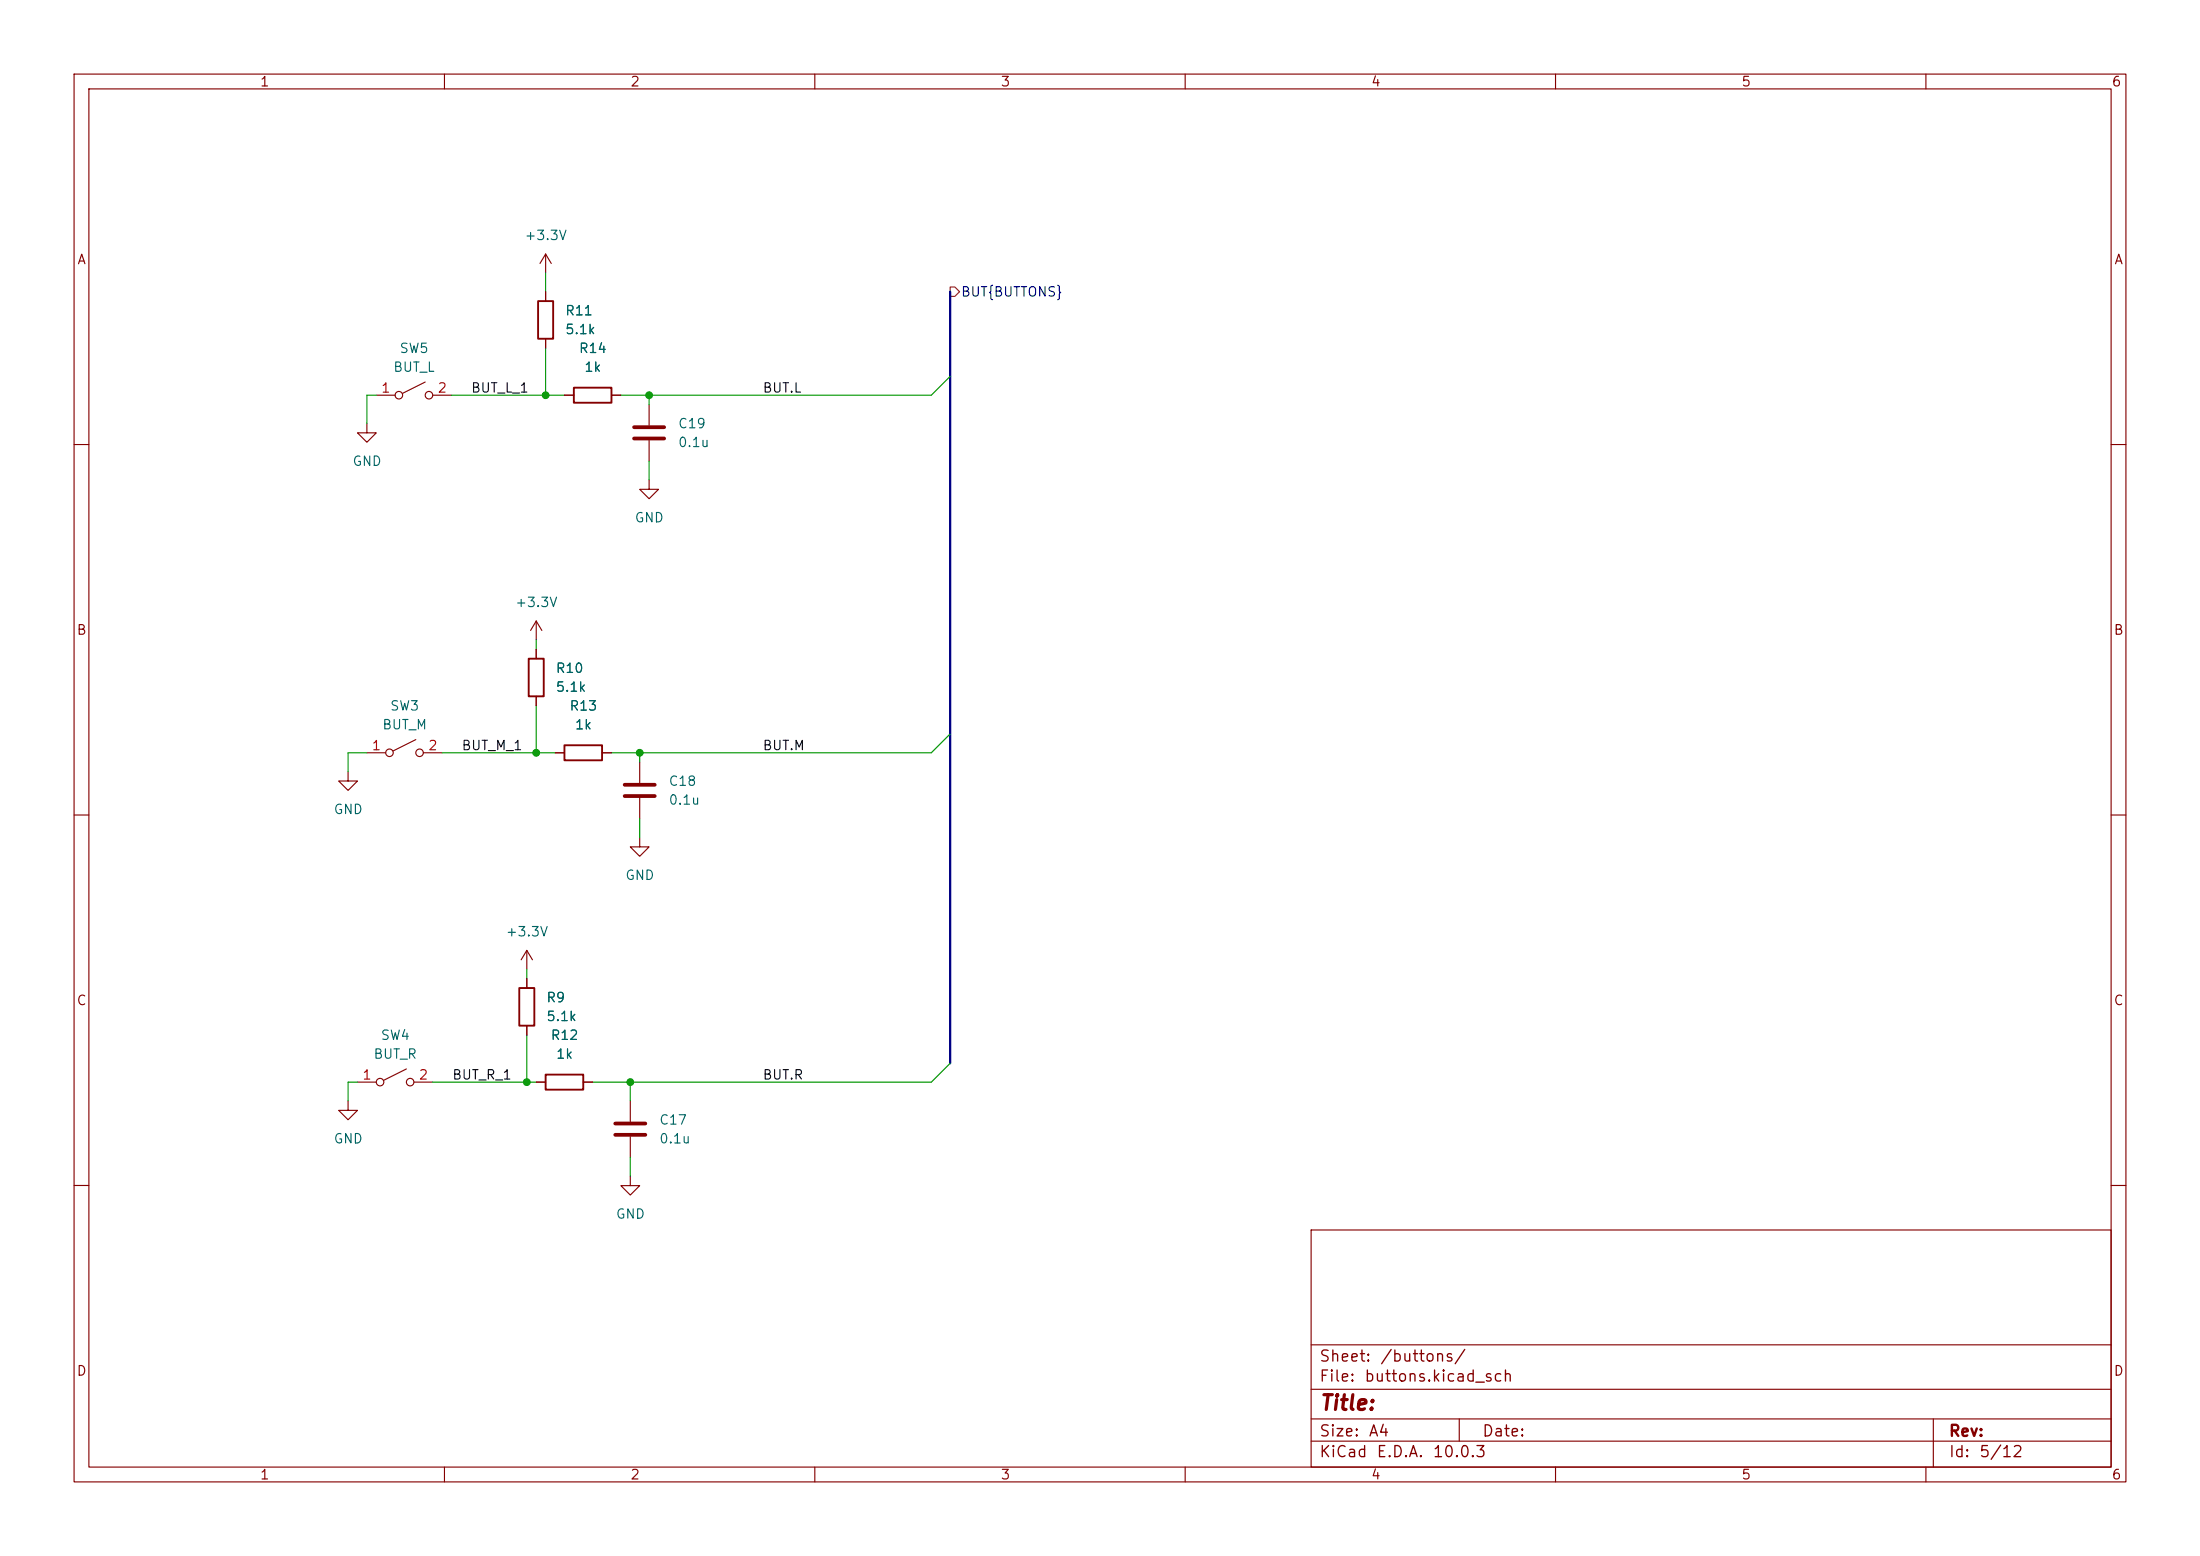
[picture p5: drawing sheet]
<svg xmlns="http://www.w3.org/2000/svg" width="297mm" height="210mm" viewBox="0 0 297 210" stroke-linecap="round" stroke-linejoin="round" font-family="sans-serif">
<g fill="none" stroke="#840000" stroke-width=".15">
<path d="M10 10h277v190h-277zM12 12h273v186h-273zM60 10v2M110 10v2M160 10v2M210 10v2M260 10v2M73.7 34.3l.7 1.3M73.7 34.3l-.8 1.3M73.7 34.3v2.5M73.7 39.4v1.2M49.5 57.2v1.2h1.3l-1.3 1.3-1.2-1.3h1.2"/>
<path d="M50.8 53.3h2.5M57.4 51.6l-3 1.5M58.4 53.3h2.6M73.7 45.7v1.3M76.2 53.3h1.3M82.5 53.3h1.3M87.6 54.6v2.8M87.6 59.4v2.8M10 60h2M87.6 64.8v1.2h1.3l-1.3 1.3-1.2-1.3h1.2M285 60h2M56.1 99.8l-3 1.5"/>
<path d="M72.4 83.8l.8 1.3M72.4 83.8l-.8 1.3M72.4 83.8v2.6M72.4 87.6v1.3M72.4 94v1.3M10 110h2M47 104.1v1.3h1.3l-1.3 1.3-1.3-1.3h1.3M49.5 101.6h2.6M57.1 101.6h2.6M74.9 101.6h1.3M81.3 101.6h1.2M86.4 113v1.3h1.2l-1.2 1.3-1.3-1.3h1.3"/>
<path d="M86.4 102.9v2.8M86.4 107.7v2.8M285 110h2M71.1 128.3v2.5M71.1 132.1v1.3M71.1 138.4v1.3M71.1 128.3l.8 1.2M71.1 128.3l-.7 1.2M47 148.6v1.3h1.3l-1.3 1.2-1.3-1.2h1.3M48.3 146.1h2.5M54.9 144.3l-3.1 1.5M55.9 146.1h2.5"/>
<path d="M72.4 146.1h1.3M78.7 146.1h1.3M85.1 158.8v1.2h1.3l-1.3 1.3-1.3-1.3h1.3M85.1 148.6v2.8M85.1 153.4v2.8M10 160h2M177 166h108v32h-108zM285 160h2M60 198v2M110 198v2M160 198v2M177 194.5h108"/>
<path d="M177 191.5h108M177 187.5h108M177 181.5h108M197 191.5v3M210 198v2M260 198v2M261 191.5v6.5"/>
<circle cx="53.8" cy="53.3" r=".51"/>
<circle cx="57.9" cy="53.3" r=".51"/>
<circle cx="52.6" cy="101.6" r=".51"/>
<circle cx="56.6" cy="101.6" r=".51"/>
<circle cx="51.3" cy="146.1" r=".51"/>
<circle cx="55.4" cy="146.1" r=".51"/>
</g>
<path d="M72.6 40.6h2.1v5.1h-2.1zM77.5 52.3h5v2.1h-5zM71.4 88.9h2v5.1h-2zM76.2 100.6h5.1v2h-5.1zM70.1 133.4h2v5h-2zM73.7 145h5v2.1h-5z" fill="none" stroke="#840000" stroke-width=".25"/>
<path d="M85.6 57.7h4.1M85.6 59.2h4.1M84.3 105.9h4.1M84.3 107.4h4.1M83.1 151.6h4M83.1 153.2h4" fill="none" stroke="#840000" stroke-width=".51"/>
<path d="M128.3 38.7h.6l.6 .7-.6 .6h-.6z" fill="none" stroke="#725600" stroke-width=".15"/>
<path d="M128.3 39.4v104.1" fill="none" stroke="#000084" stroke-width=".3"/>
<g fill="none" stroke="#009600" stroke-width=".15">
<path d="M73.7 36.8v2.6M50.8 53.3h-1.3v3.9M61 53.3h15.2M73.7 47v6.3M87.6 53.3v1.3M128.3 50.8l-2.6 2.5h-41.9M87.6 62.2v2.6M72.4 86.4v1.2M72.4 95.3v6.3M128.3 99.1l-2.6 2.5h-43.2M49.5 101.6h-2.5v2.5M59.7 101.6h15.2"/>
<path d="M86.4 101.6v1.3M86.4 110.5v2.5M71.1 130.8v1.3M71.1 139.7v6.4M48.3 146.1h-1.3v2.5M58.4 146.1h14M85.1 146.1v2.5M85.1 156.2v2.6M128.3 143.5l-2.6 2.6h-45.7"/>
</g>
<g fill="#009600" stroke="#009600" stroke-width=".14">
<circle cx="85.1" cy="146.1" r=".46"/>
<circle cx="86.4" cy="101.6" r=".46"/>
<circle cx="71.1" cy="146.1" r=".46"/>
<circle cx="72.4" cy="101.6" r=".46"/>
<circle cx="73.7" cy="53.3" r=".46"/>
<circle cx="87.6" cy="53.3" r=".46"/>
</g>
<text font-size="2" fill="#840000" x="178" y="190.8">Title:</text>
<g font-size="1.5" fill="#840000">
<text x="178" y="184.2">Sheet:</text>
<text x="186.2" y="184.2">/buttons/</text>
<text x="178" y="186.9">File:</text>
<text x="184.1" y="186.9">buttons.kicad_sch</text>
<text x="178" y="197.1">KiCad</text>
<text x="178" y="194.3">Size:</text>
<text x="184.7" y="194.3">A4</text>
<text x="185.7" y="197.1">E.D.A.</text>
<text x="193.3" y="197.1">10.0.3</text>
<text x="200" y="194.3">Date:</text>
<text x="263" y="194.3">Rev:</text>
<text x="263" y="197.1">Id:</text>
<text x="267.1" y="197.1">5/12</text>
</g>
<g font-size="1.3" fill="#840000">
<text x="35" y="12">1</text>
<text x="85" y="12">2</text>
<text x="135" y="12">3</text>
<text x="185" y="12">4</text>
<text x="235" y="12">5</text>
<text x="285" y="12">6</text>
<text x="10.3" y="36">A</text>
<text x="285.3" y="36">A</text>
<text x="10.3" y="86">B</text>
<text x="285.3" y="86">B</text>
<text x="10.3" y="136">C</text>
<text x="285.3" y="136">C</text>
<text x="10.3" y="186">D</text>
<text x="285.3" y="186">D</text>
<text x="35" y="200">1</text>
<text x="85" y="200">2</text>
<text x="135" y="200">3</text>
<text x="185" y="200">4</text>
<text x="235" y="200">5</text>
<text x="285" y="200">6</text>
</g>
<g font-size="1.3" fill="#006464">
<text x="70.7" y="32.7">+3.3V</text>
<text x="53.8" y="48">SW5</text>
<text x="76.2" y="45.4">5.1k</text>
<text x="76.2" y="42.9">R11</text>
<text x="78.1" y="48">R14</text>
<text x="53" y="50.5">BUT_L</text>
<text x="78.8" y="50.5">1k</text>
<text x="91.4" y="58.1">C19</text>
<text x="47.5" y="63.2">GND</text>
<text x="91.4" y="60.7">0.1u</text>
<text x="85.6" y="70.8">GND</text>
<text x="69.4" y="82.3">+3.3V</text>
<text x="74.9" y="93.7">5.1k</text>
<text x="74.9" y="91.1">R10</text>
<text x="51.5" y="98.8">BUT_M</text>
<text x="52.6" y="96.2">SW3</text>
<text x="76.8" y="96.2">R13</text>
<text x="77.5" y="98.8">1k</text>
<text x="90.2" y="106.4">C18</text>
<text x="45" y="110.2">GND</text>
<text x="90.2" y="108.9">0.1u</text>
<text x="84.3" y="119.1">GND</text>
<text x="68.2" y="126.7">+3.3V</text>
<text x="73.7" y="135.6">R9</text>
<text x="50.3" y="143.2">BUT_R</text>
<text x="51.3" y="140.7">SW4</text>
<text x="73.7" y="138.1">5.1k</text>
<text x="74.3" y="140.7">R12</text>
<text x="75" y="143.2">1k</text>
<text x="45" y="154.6">GND</text>
<text x="88.9" y="152.1">C17</text>
<text x="88.9" y="154.6">0.1u</text>
<text x="83.1" y="164.8">GND</text>
</g>
<text font-size="1.3" fill="#000084" x="129.6" y="40.3">BUT{BUTTONS}</text>
<g font-size="1.3" fill="#a90000">
<text x="51.4" y="53.3">1</text>
<text x="59" y="53.3">2</text>
<text x="50.1" y="101.6">1</text>
<text x="57.7" y="101.6">2</text>
<text x="48.8" y="146">1</text>
<text x="56.4" y="146">2</text>
</g>
<g font-size="1.3" fill="#0f0f0f">
<text x="63.5" y="53.3">BUT_L_1</text>
<text x="102.9" y="53.3">BUT.L</text>
<text x="62.2" y="101.6">BUT_M_1</text>
<text x="102.9" y="101.6">BUT.M</text>
<text x="61" y="146">BUT_R_1</text>
<text x="102.9" y="146">BUT.R</text>
</g>
</svg>
